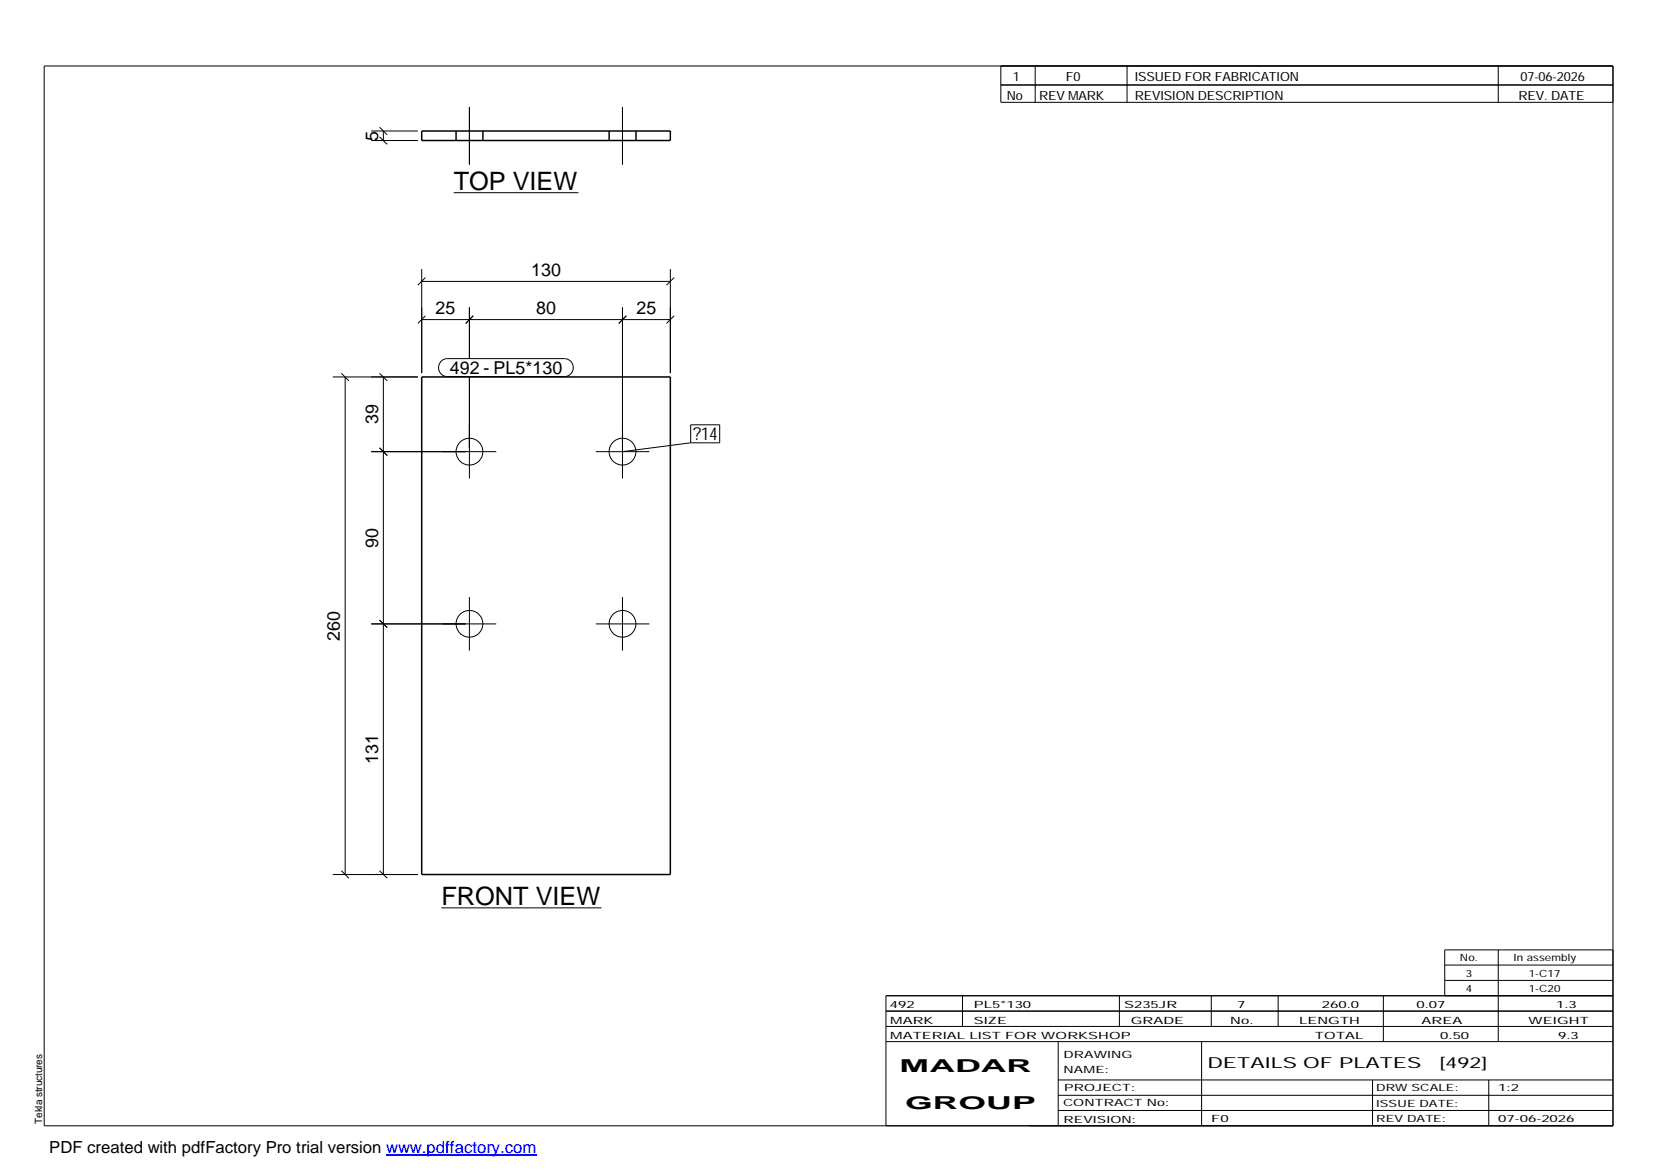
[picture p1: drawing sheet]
<svg xmlns="http://www.w3.org/2000/svg" width="420mm" height="297mm" viewBox="0 0 420 297" stroke-linecap="round" stroke-linejoin="round" font-family="sans-serif">
<g fill="none" stroke="#000" stroke-width=".25">
<path d="M11.2 16.7h398.3v269.1h-398.3zM254.1 16.7v9.3h155.4M262.8 16.7v9.3M286.1 16.7v9.3M380.4 16.7v9.3M94.2 35.7h11.9M94.2 33.3h11.9M96.4 34.7l1.9 1.9M96.4 32.3l1.9 1.9M97.3 33.3v2.4M115.8 33.3v2.4M119.2 27.2v14.6"/>
<path d="M122.6 33.3v2.4M154.6 33.3v2.4M158 27.2v14.6M161.5 33.3v2.4M254.1 21.6h155.4M115.2 48.9h31.7M107.1 71.4h63.1M107.1 68.3v26.4M108 70.5l-1.9 1.9M119.2 78v13M158 78v43.5M170.2 68.3v26.4"/>
<path d="M171.2 70.5l-2 1.9M84.5 95.7h21.6M86.7 94.8l1.9 1.9M87.6 95.7v126.3M96.4 94.8l1.9 1.9M97.3 95.7v126.3M107.1 81.1h63.1M108 80.2l-1.9 1.9M112 91.7l.7-.5 .9-.2h29.7a2.29 2.29 0 0 1 2.2 2.3 2.29 2.29 0 0 1-2.2 2.3h-29.7a2.3 2.3 0 0 1-2.1-1.4 2.3 2.3 0 0 1 .5-2.5zM119.2 95.6v25.9M120.1 80.2l-1.9 1.9M159 80.2l-1.9 1.9"/>
<path d="M171.2 80.2l-2 1.9M94.2 114.7h31.8M96.4 113.7l1.9 1.9M151.3 114.7h13.5M175.3 107.9h7.4v4.5h-7.4zM175.3 112.4l-17.3 2.3M94.2 158.4h31.8M96.4 157.4l1.9 1.9M119.2 151.6v13.6M151.3 158.4h13.5M158 151.6v13.6M84.5 222h21.6"/>
<path d="M86.7 221.1l1.9 1.9M96.4 221.1l1.9 1.9M112.1 230.5h40.6M224.9 256.7h184.6M244.3 252.8v7.8M284.2 252.8v7.8M307.5 252.8v7.8M324.5 252.8v7.8M351.2 252.8v11.6M366.8 245h42.7M366.8 248.9h42.7M380.4 241.2v23.2"/>
<path d="M409.5 241.2h-42.7v11.6M409.5 252.8h-184.6v33M224.9 264.4h184.6M224.9 260.6h184.6M268.6 264.4v21.4M268.6 274.2h140.9M268.6 278.1h140.9M305.1 264.4v21.4M348.4 274.2v11.6M378 274.2v11.6M268.6 281.9h140.9"/>
<circle cx="119.2" cy="114.7" r="3.4"/>
<circle cx="158.1" cy="114.7" r="3.4"/>
<circle cx="119.2" cy="158.4" r="3.4"/>
<circle cx="158" cy="158.4" r="3.4"/>
</g>
<path d="M107.1 33.3h63.1v2.4h-63.1zM107.1 95.7h63.1v126.3h-63.1z" fill="none" stroke="#000" stroke-width=".38"/>
<path d="M98 293.3h38.2" fill="none" stroke="#00f" stroke-width=".3"/>
<g font-size="6.4">
<text x="115.2" y="48.2">TOP VIEW</text>
<text x="112.1" y="229.8">FRONT VIEW</text>
</g>
<g font-size="4.5">
<text x="96" y="35.7" transform="rotate(-90 96 35.7)">5</text>
<text x="134.8" y="70">130</text>
<text x="110.6" y="79.7">25</text>
<text x="136.1" y="79.7">80</text>
<text x="161.6" y="79.7">25</text>
<text x="114.2" y="95">492 - PL5*130</text>
<text x="96" y="107.7" transform="rotate(-90 96 107.7)">39</text>
<text x="175.9" y="111.8">?14</text>
<text x="96" y="139.1" transform="rotate(-90 96 139.1)">90</text>
<text x="86.2" y="162.6" transform="rotate(-90 86.2 162.6)">260</text>
<text x="96" y="194" transform="rotate(-90 96 194)">131</text>
<text x="228.4" y="272.3">MADAR</text>
<text x="229.8" y="281.6">GROUP</text>
</g>
<text font-size="4.2" x="12.5" y="292.7">PDF created with pdfFactory Pro trial version www.pdffactory.com</text>
<g font-size="3.9">
<text x="306.5" y="271.3">DETAILS OF PLATES</text>
<text x="365.4" y="271.3">[492]</text>
</g>
<g font-size="3.2">
<text x="257.1" y="20.5">1</text>
<text x="270.6" y="20.5">F0</text>
<text x="288.1" y="20.5">ISSUED FOR FABRICATION</text>
<text x="386" y="20.5">07-06-2026</text>
<text x="255.6" y="25.5">No</text>
<text x="263.8" y="25.5">REV MARK</text>
<text x="288.1" y="25.5">REVISION DESCRIPTION</text>
<text x="385.5" y="25.5">REV. DATE</text>
</g>
<g font-size="2.5">
<text x="370.6" y="244.1">No.</text>
<text x="384.3" y="244.1">In assembly</text>
<text x="372.1" y="247.9">3</text>
<text x="372.1" y="251.8">4</text>
<text x="388.1" y="247.9">1-C17</text>
<text x="388.1" y="251.8">1-C20</text>
<text x="225.9" y="255.9">492</text>
<text x="247.3" y="255.9">PL5*130</text>
<text x="285.4" y="255.9">S235JR</text>
<text x="314.1" y="255.9">7</text>
<text x="335.6" y="255.9">260.0</text>
<text x="359.6" y="255.9">0.07</text>
<text x="395.1" y="255.9">1.3</text>
<text x="226" y="263.7">MATERIAL LIST FOR WORKSHOP</text>
<text x="226" y="259.9">MARK</text>
<text x="247.2" y="259.9">SIZE</text>
<text x="287.1" y="259.9">GRADE</text>
<text x="312.3" y="259.9">No.</text>
<text x="329.8" y="259.9">LENGTH</text>
<text x="333.8" y="263.7">TOTAL</text>
<text x="360.9" y="259.9">AREA</text>
<text x="365.6" y="263.7">0.50</text>
<text x="388.1" y="259.9">WEIGHT</text>
<text x="395.6" y="263.7">9.3</text>
<text x="270" y="268.5">DRAWING</text>
<text x="270" y="272.5">NAME:</text>
<text x="269.9" y="280.9">CONTRACT No:</text>
<text x="270.2" y="277">PROJECT:</text>
<text x="349.4" y="277.1">DRW SCALE:</text>
<text x="349.4" y="281">ISSUE DATE:</text>
<text x="380.4" y="277.1">1:2</text>
<text x="10.7" y="285.4" transform="rotate(-90 10.7 285.4)">Tekla structures</text>
<text x="270" y="285">REVISION:</text>
<text x="307.5" y="284.8">F0</text>
<text x="349.4" y="284.8">REV DATE:</text>
<text x="380.4" y="284.8">07-06-2026</text>
</g>
</svg>
